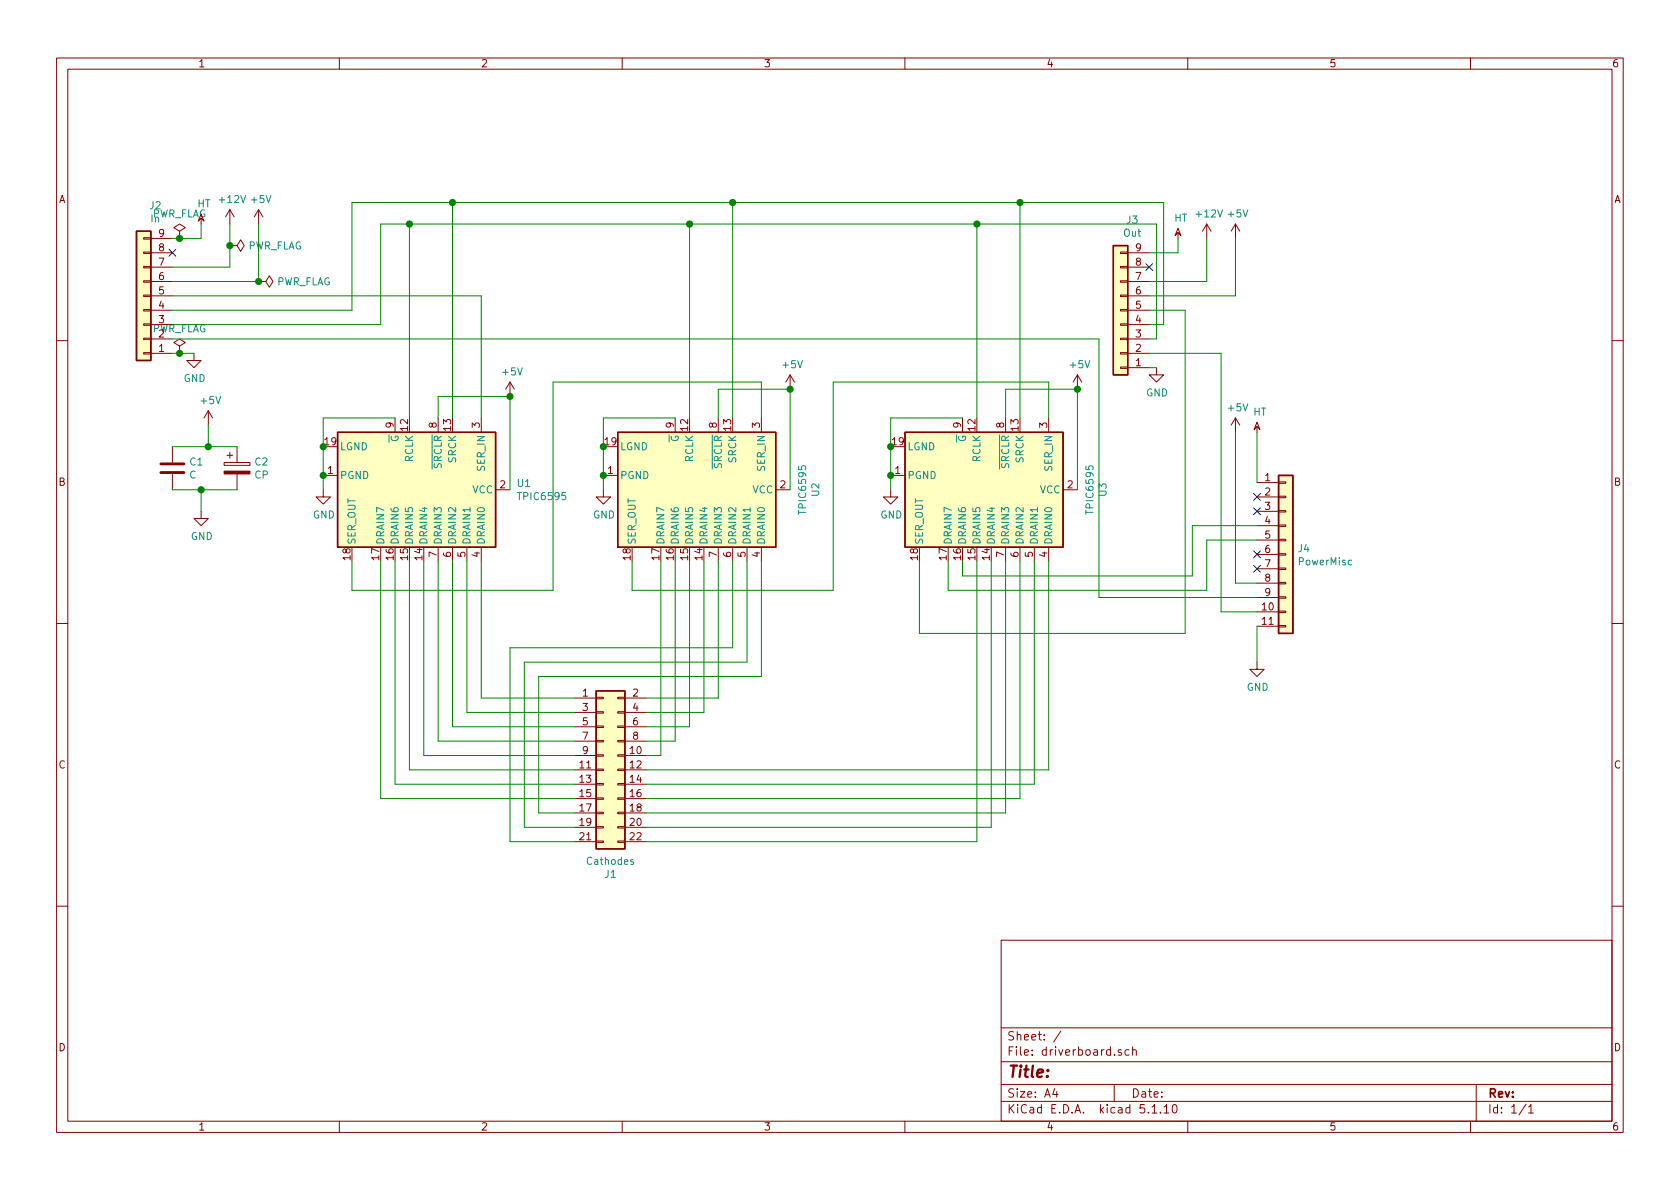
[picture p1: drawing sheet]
EESchema Schematic File Version 4
EELAYER 30 0
EELAYER END
$Descr A4 11693 8268
encoding utf-8
Sheet 1 1
Title ""
Date ""
Rev ""
Comp ""
Comment1 ""
Comment2 ""
Comment3 ""
Comment4 ""
$EndDescr
$Comp
L Connector_Generic:Conn_02x11_Odd_Even J1
U 1 1
P 4200 5350
F 0 "J1" H 4250 4625 50  0000 C CNN
F 1 "Cathodes" H 4250 4716 50  0000 C CNN
F 2 "Connector_PinSocket_2.54mm:PinSocket_2x11_P2.54mm_Vertical" H 4200 5350 50  0001 C CNN
F 3 "~" H 4200 5350 50  0001 C CNN
	1    4200 5350
	1    0    0    -1  
$EndComp
$Comp
L Connector_Generic:Conn_01x11 J4
U 1 1
P 8950 3850
F 0 "J4" H 9030 3892 50  0000 L CNN
F 1 "PowerMisc" H 9030 3801 50  0000 L CNN
F 2 "Connector_PinSocket_2.54mm:PinSocket_1x11_P2.54mm_Vertical" H 8950 3850 50  0001 C CNN
F 3 "~" H 8950 3850 50  0001 C CNN
	1    8950 3850
	1    0    0    -1  
$EndComp
$Comp
L power:GND #PWR013
U 1 1
P 8750 4600
F 0 "#PWR013" H 8750 4350 50  0001 C CNN
F 1 "GND" H 8755 4427 50  0000 C CNN
F 2 "" H 8750 4600 50  0001 C CNN
F 3 "" H 8750 4600 50  0001 C CNN
	1    8750 4600
	1    0    0    -1  
$EndComp
$Comp
L power:HT #PWR012
U 1 1
P 8750 3000
F 0 "#PWR012" H 8750 3120 50  0001 C CNN
F 1 "HT" H 8770 3143 50  0000 C CNN
F 2 "" H 8750 3000 50  0001 C CNN
F 3 "" H 8750 3000 50  0001 C CNN
	1    8750 3000
	1    0    0    -1  
$EndComp
$Comp
L power:+5V #PWR011
U 1 1
P 8600 3000
F 0 "#PWR011" H 8600 2850 50  0001 C CNN
F 1 "+5V" H 8615 3173 50  0000 C CNN
F 2 "" H 8600 3000 50  0001 C CNN
F 3 "" H 8600 3000 50  0001 C CNN
	1    8600 3000
	1    0    0    -1  
$EndComp
Wire Wire Line
	8750 4600 8750 4350
Wire Wire Line
	8750 3350 8750 3000
Wire Wire Line
	8750 4050 8600 4050
Wire Wire Line
	8600 4050 8600 3000
NoConn ~ 8750 3450
NoConn ~ 8750 3550
NoConn ~ 8750 3850
NoConn ~ 8750 3950
$Comp
L Connector_Generic:Conn_01x09 J3
U 1 1
P 7800 2150
F 0 "J3" H 7718 1525 50  0000 C CNN
F 1 "Out" H 7718 1616 50  0000 C CNN
F 2 "Connector_PinSocket_2.54mm:PinSocket_1x09_P2.54mm_Horizontal" H 7800 2150 50  0001 C CNN
F 3 "~" H 7800 2150 50  0001 C CNN
	1    7800 2150
	-1   0    0    1   
$EndComp
$Comp
L Connector_Generic:Conn_01x09 J2
U 1 1
P 1000 2050
F 0 "J2" H 918 1425 50  0000 C CNN
F 1 "In" H 918 1516 50  0000 C CNN
F 2 "Connector_PinHeader_2.54mm:PinHeader_1x09_P2.54mm_Horizontal" H 1000 2050 50  0001 C CNN
F 3 "~" H 1000 2050 50  0001 C CNN
	1    1000 2050
	-1   0    0    1   
$EndComp
$Comp
L power:HT #PWR02
U 1 1
P 1400 1550
F 0 "#PWR02" H 1400 1670 50  0001 C CNN
F 1 "HT" H 1420 1693 50  0000 C CNN
F 2 "" H 1400 1550 50  0001 C CNN
F 3 "" H 1400 1550 50  0001 C CNN
	1    1400 1550
	1    0    0    -1  
$EndComp
$Comp
L power:GND #PWR01
U 1 1
P 1350 2450
F 0 "#PWR01" H 1350 2200 50  0001 C CNN
F 1 "GND" H 1355 2277 50  0000 C CNN
F 2 "" H 1350 2450 50  0001 C CNN
F 3 "" H 1350 2450 50  0001 C CNN
	1    1350 2450
	1    0    0    -1  
$EndComp
$Comp
L power:+5V #PWR04
U 1 1
P 1800 1550
F 0 "#PWR04" H 1800 1400 50  0001 C CNN
F 1 "+5V" H 1815 1723 50  0000 C CNN
F 2 "" H 1800 1550 50  0001 C CNN
F 3 "" H 1800 1550 50  0001 C CNN
	1    1800 1550
	1    0    0    -1  
$EndComp
$Comp
L power:+12V #PWR03
U 1 1
P 1600 1550
F 0 "#PWR03" H 1600 1400 50  0001 C CNN
F 1 "+12V" H 1615 1723 50  0000 C CNN
F 2 "" H 1600 1550 50  0001 C CNN
F 3 "" H 1600 1550 50  0001 C CNN
	1    1600 1550
	1    0    0    -1  
$EndComp
Wire Wire Line
	1400 1550 1400 1650
Wire Wire Line
	1400 1650 1250 1650
Wire Wire Line
	1200 1850 1600 1850
Wire Wire Line
	1600 1850 1600 1700
Wire Wire Line
	1200 1950 1800 1950
Wire Wire Line
	1800 1950 1800 1550
Wire Wire Line
	1200 2450 1250 2450
Wire Wire Line
	8500 4250 8750 4250
$Comp
L power:HT #PWR07
U 1 1
P 8200 1650
F 0 "#PWR07" H 8200 1770 50  0001 C CNN
F 1 "HT" H 8220 1793 50  0000 C CNN
F 2 "" H 8200 1650 50  0001 C CNN
F 3 "" H 8200 1650 50  0001 C CNN
	1    8200 1650
	1    0    0    -1  
$EndComp
$Comp
L power:GND #PWR06
U 1 1
P 8050 2550
F 0 "#PWR06" H 8050 2300 50  0001 C CNN
F 1 "GND" H 8055 2377 50  0000 C CNN
F 2 "" H 8050 2550 50  0001 C CNN
F 3 "" H 8050 2550 50  0001 C CNN
	1    8050 2550
	1    0    0    -1  
$EndComp
$Comp
L power:+5V #PWR010
U 1 1
P 8600 1650
F 0 "#PWR010" H 8600 1500 50  0001 C CNN
F 1 "+5V" H 8615 1823 50  0000 C CNN
F 2 "" H 8600 1650 50  0001 C CNN
F 3 "" H 8600 1650 50  0001 C CNN
	1    8600 1650
	1    0    0    -1  
$EndComp
$Comp
L power:+12V #PWR09
U 1 1
P 8400 1650
F 0 "#PWR09" H 8400 1500 50  0001 C CNN
F 1 "+12V" H 8415 1823 50  0000 C CNN
F 2 "" H 8400 1650 50  0001 C CNN
F 3 "" H 8400 1650 50  0001 C CNN
	1    8400 1650
	1    0    0    -1  
$EndComp
Wire Wire Line
	8200 1650 8200 1750
Wire Wire Line
	8200 1750 8000 1750
Wire Wire Line
	8000 1950 8400 1950
Wire Wire Line
	8400 1950 8400 1650
Wire Wire Line
	8000 2050 8600 2050
Wire Wire Line
	8600 2050 8600 1650
Wire Wire Line
	8000 2550 8050 2550
NoConn ~ 8000 1850
NoConn ~ 1200 1750
Wire Wire Line
	8000 2150 8250 2150
Wire Wire Line
	8500 4250 8500 2450
Wire Wire Line
	8500 2450 8000 2450
$Comp
L power:PWR_FLAG #FLG04
U 1 1
P 1800 1950
F 0 "#FLG04" H 1800 2025 50  0001 C CNN
F 1 "PWR_FLAG" V 1800 2078 50  0000 L CNN
F 2 "" H 1800 1950 50  0001 C CNN
F 3 "~" H 1800 1950 50  0001 C CNN
	1    1800 1950
	0    1    1    0   
$EndComp
$Comp
L power:PWR_FLAG #FLG03
U 1 1
P 1600 1700
F 0 "#FLG03" H 1600 1775 50  0001 C CNN
F 1 "PWR_FLAG" V 1600 1828 50  0000 L CNN
F 2 "" H 1600 1700 50  0001 C CNN
F 3 "~" H 1600 1700 50  0001 C CNN
	1    1600 1700
	0    1    1    0   
$EndComp
$Comp
L power:PWR_FLAG #FLG01
U 1 1
P 1250 1650
F 0 "#FLG01" H 1250 1725 50  0001 C CNN
F 1 "PWR_FLAG" H 1250 1823 50  0000 C CNN
F 2 "" H 1250 1650 50  0001 C CNN
F 3 "~" H 1250 1650 50  0001 C CNN
	1    1250 1650
	1    0    0    -1  
$EndComp
Connection ~ 1250 1650
Wire Wire Line
	1250 1650 1200 1650
$Comp
L power:PWR_FLAG #FLG02
U 1 1
P 1250 2450
F 0 "#FLG02" H 1250 2525 50  0001 C CNN
F 1 "PWR_FLAG" H 1250 2623 50  0000 C CNN
F 2 "" H 1250 2450 50  0001 C CNN
F 3 "~" H 1250 2450 50  0001 C CNN
	1    1250 2450
	1    0    0    -1  
$EndComp
Connection ~ 1250 2450
Wire Wire Line
	1250 2450 1350 2450
Connection ~ 1600 1700
Wire Wire Line
	1600 1700 1600 1550
Connection ~ 1800 1950
$Comp
L Interface_Expansion:TPIC6595 U1
U 1 1
P 2950 3400
F 0 "U1" V 2904 4044 50  0000 L CNN
F 1 "TPIC6595" V 2995 4044 50  0000 L CNN
F 2 "Package_SO:SOIC-20W_7.5x12.8mm_P1.27mm" H 3600 2750 50  0001 C CNN
F 3 "http://www.ti.com/lit/ds/symlink/tpic6595.pdf" H 2950 3350 50  0001 C CNN
	1    2950 3400
	0    1    1    0   
$EndComp
$Comp
L Interface_Expansion:TPIC6595 U2
U 1 1
P 4900 3400
F 0 "U2" H 4900 4181 50  0000 C CNN
F 1 "TPIC6595" H 4900 4090 50  0000 C CNN
F 2 "Package_SO:SOIC-20W_7.5x12.8mm_P1.27mm" H 5550 2750 50  0001 C CNN
F 3 "http://www.ti.com/lit/ds/symlink/tpic6595.pdf" H 4900 3350 50  0001 C CNN
	1    4900 3400
	0    1    1    0   
$EndComp
$Comp
L Interface_Expansion:TPIC6595 U3
U 1 1
P 6900 3400
F 0 "U3" H 6900 4181 50  0000 C CNN
F 1 "TPIC6595" H 6900 4090 50  0000 C CNN
F 2 "Package_SO:SOIC-20W_7.5x12.8mm_P1.27mm" H 7550 2750 50  0001 C CNN
F 3 "http://www.ti.com/lit/ds/symlink/tpic6595.pdf" H 6900 3350 50  0001 C CNN
	1    6900 3400
	0    1    1    0   
$EndComp
Wire Wire Line
	3350 2050 3350 2900
Wire Wire Line
	1200 2050 3350 2050
Wire Wire Line
	2450 3900 2450 4100
Wire Wire Line
	2450 4100 3850 4100
Wire Wire Line
	3850 4100 3850 2650
Wire Wire Line
	4000 4850 3350 4850
Wire Wire Line
	3350 4850 3350 3900
Wire Wire Line
	4000 4950 3250 4950
Wire Wire Line
	3250 4950 3250 3900
Wire Wire Line
	4000 5050 3150 5050
Wire Wire Line
	3150 5050 3150 3900
Wire Wire Line
	4000 5150 3050 5150
Wire Wire Line
	3050 5150 3050 3900
Wire Wire Line
	4000 5250 2950 5250
Wire Wire Line
	2950 5250 2950 3900
Wire Wire Line
	4000 5350 2850 5350
Wire Wire Line
	2850 5350 2850 3900
Wire Wire Line
	4000 5450 2750 5450
Wire Wire Line
	2750 5450 2750 3900
Wire Wire Line
	4000 5550 2650 5550
Wire Wire Line
	2650 5550 2650 3900
Wire Wire Line
	4000 5650 3750 5650
Wire Wire Line
	3750 5650 3750 4700
Wire Wire Line
	3650 4600 3650 5750
Wire Wire Line
	3650 5750 4000 5750
Wire Wire Line
	4000 5850 3550 5850
Wire Wire Line
	3550 5850 3550 4500
Wire Wire Line
	3750 4700 5300 4700
Wire Wire Line
	5300 4700 5300 3900
Wire Wire Line
	3650 4600 5200 4600
Wire Wire Line
	5200 4600 5200 3900
Wire Wire Line
	3550 4500 5100 4500
Wire Wire Line
	5100 4500 5100 3900
Wire Wire Line
	5000 3900 5000 4850
Wire Wire Line
	5000 4850 4500 4850
Wire Wire Line
	4900 3900 4900 4950
Wire Wire Line
	4900 4950 4500 4950
Wire Wire Line
	4800 3900 4800 5050
Wire Wire Line
	4800 5050 4500 5050
Wire Wire Line
	4700 3900 4700 5150
Wire Wire Line
	4500 5150 4700 5150
Wire Wire Line
	4600 3900 4600 5250
Wire Wire Line
	4600 5250 4500 5250
Wire Wire Line
	8300 4000 8300 3650
Wire Wire Line
	8300 3650 8750 3650
Wire Wire Line
	8750 3750 8400 3750
Wire Wire Line
	8400 3750 8400 4100
Wire Wire Line
	5300 2900 5300 2650
Wire Wire Line
	5300 2650 3850 2650
Wire Wire Line
	7300 5350 7300 3900
Wire Wire Line
	4500 5350 7300 5350
Wire Wire Line
	7200 3900 7200 5450
Wire Wire Line
	4500 5450 7200 5450
Wire Wire Line
	7100 3900 7100 5550
Wire Wire Line
	4500 5550 7100 5550
Wire Wire Line
	7000 3900 7000 5650
Wire Wire Line
	4500 5650 7000 5650
Wire Wire Line
	6900 3900 6900 5750
Wire Wire Line
	4500 5750 6900 5750
Wire Wire Line
	6800 3900 6800 5850
Wire Wire Line
	4500 5850 6800 5850
Wire Wire Line
	6700 3900 6700 4000
Wire Wire Line
	6700 4000 8300 4000
Wire Wire Line
	8400 4100 6600 4100
Wire Wire Line
	6600 4100 6600 3900
Wire Wire Line
	7300 2900 7300 2650
Wire Wire Line
	7300 2650 5800 2650
Wire Wire Line
	5800 2650 5800 4100
Wire Wire Line
	5800 4100 4400 4100
Wire Wire Line
	4400 4100 4400 3900
Wire Wire Line
	6400 3900 6400 4400
Wire Wire Line
	6400 4400 8250 4400
Wire Wire Line
	8250 2150 8250 4400
Wire Wire Line
	8000 2250 8100 2250
Wire Wire Line
	8100 2250 8100 1400
Wire Wire Line
	2450 1400 2450 2150
Wire Wire Line
	1200 2150 2450 2150
Wire Wire Line
	2450 1400 3150 1400
Wire Wire Line
	7100 2900 7100 1400
Connection ~ 7100 1400
Wire Wire Line
	7100 1400 8100 1400
Wire Wire Line
	5100 2900 5100 1400
Connection ~ 5100 1400
Wire Wire Line
	5100 1400 7100 1400
Wire Wire Line
	3150 2900 3150 1400
Connection ~ 3150 1400
Wire Wire Line
	3150 1400 5100 1400
Wire Wire Line
	2650 2250 2650 1550
Wire Wire Line
	8050 1550 8050 2350
Wire Wire Line
	8050 2350 8000 2350
Wire Wire Line
	1200 2250 2650 2250
Wire Wire Line
	6800 2900 6800 1550
Connection ~ 6800 1550
Wire Wire Line
	6800 1550 8050 1550
Wire Wire Line
	4800 2900 4800 1550
Wire Wire Line
	2650 1550 2850 1550
Connection ~ 4800 1550
Wire Wire Line
	4800 1550 6800 1550
Wire Wire Line
	2850 1550 2850 2900
Connection ~ 2850 1550
Wire Wire Line
	2850 1550 4800 1550
$Comp
L power:GND #PWR0101
U 1 1
P 2250 3400
F 0 "#PWR0101" H 2250 3150 50  0001 C CNN
F 1 "GND" H 2255 3227 50  0000 C CNN
F 2 "" H 2250 3400 50  0001 C CNN
F 3 "" H 2250 3400 50  0001 C CNN
	1    2250 3400
	1    0    0    -1  
$EndComp
$Comp
L power:GND #PWR0102
U 1 1
P 4200 3400
F 0 "#PWR0102" H 4200 3150 50  0001 C CNN
F 1 "GND" H 4205 3227 50  0000 C CNN
F 2 "" H 4200 3400 50  0001 C CNN
F 3 "" H 4200 3400 50  0001 C CNN
	1    4200 3400
	1    0    0    -1  
$EndComp
$Comp
L power:GND #PWR0103
U 1 1
P 6200 3400
F 0 "#PWR0103" H 6200 3150 50  0001 C CNN
F 1 "GND" H 6205 3227 50  0000 C CNN
F 2 "" H 6200 3400 50  0001 C CNN
F 3 "" H 6200 3400 50  0001 C CNN
	1    6200 3400
	1    0    0    -1  
$EndComp
Wire Wire Line
	6200 3400 6200 3300
Wire Wire Line
	6200 3100 6200 3300
Connection ~ 6200 3300
Wire Wire Line
	4200 3400 4200 3300
Wire Wire Line
	4200 3100 4200 3300
Connection ~ 4200 3300
Wire Wire Line
	2250 3400 2250 3300
Wire Wire Line
	2250 3300 2250 3100
Connection ~ 2250 3300
Wire Wire Line
	6700 2900 6200 2900
Wire Wire Line
	6200 2900 6200 3100
Connection ~ 6200 3100
Wire Wire Line
	4700 2900 4200 2900
Wire Wire Line
	4200 2900 4200 3100
Connection ~ 4200 3100
Wire Wire Line
	2750 2900 2250 2900
Wire Wire Line
	2250 2900 2250 3100
Connection ~ 2250 3100
Wire Wire Line
	3050 2900 3050 2750
Wire Wire Line
	3050 2750 3550 2750
Wire Wire Line
	3550 2750 3550 3400
Wire Wire Line
	5500 3400 5500 2700
Wire Wire Line
	5500 2700 5000 2700
Wire Wire Line
	5000 2700 5000 2900
Wire Wire Line
	7500 3400 7500 2700
Wire Wire Line
	7500 2700 7000 2700
Wire Wire Line
	7000 2700 7000 2900
$Comp
L power:+5V #PWR0104
U 1 1
P 7500 2700
F 0 "#PWR0104" H 7500 2550 50  0001 C CNN
F 1 "+5V" H 7515 2873 50  0000 C CNN
F 2 "" H 7500 2700 50  0001 C CNN
F 3 "" H 7500 2700 50  0001 C CNN
	1    7500 2700
	1    0    0    -1  
$EndComp
Connection ~ 7500 2700
$Comp
L power:+5V #PWR0105
U 1 1
P 5500 2700
F 0 "#PWR0105" H 5500 2550 50  0001 C CNN
F 1 "+5V" H 5515 2873 50  0000 C CNN
F 2 "" H 5500 2700 50  0001 C CNN
F 3 "" H 5500 2700 50  0001 C CNN
	1    5500 2700
	1    0    0    -1  
$EndComp
Connection ~ 5500 2700
$Comp
L power:+5V #PWR0106
U 1 1
P 3550 2750
F 0 "#PWR0106" H 3550 2600 50  0001 C CNN
F 1 "+5V" H 3565 2923 50  0000 C CNN
F 2 "" H 3550 2750 50  0001 C CNN
F 3 "" H 3550 2750 50  0001 C CNN
	1    3550 2750
	1    0    0    -1  
$EndComp
Connection ~ 3550 2750
Wire Wire Line
	7650 2350 7650 4150
Wire Wire Line
	7650 4150 8750 4150
Wire Wire Line
	1200 2350 7650 2350
$Comp
L Device:C C1
U 1 1
P 1200 3250
F 0 "C1" H 1315 3296 50  0000 L CNN
F 1 "C" H 1315 3205 50  0000 L CNN
F 2 "Capacitor_SMD:C_0805_2012Metric_Pad1.18x1.45mm_HandSolder" H 1238 3100 50  0001 C CNN
F 3 "~" H 1200 3250 50  0001 C CNN
	1    1200 3250
	1    0    0    -1  
$EndComp
$Comp
L Device:CP C2
U 1 1
P 1650 3250
F 0 "C2" H 1768 3296 50  0000 L CNN
F 1 "CP" H 1768 3205 50  0000 L CNN
F 2 "Capacitor_SMD:C_0805_2012Metric_Pad1.18x1.45mm_HandSolder" H 1688 3100 50  0001 C CNN
F 3 "~" H 1650 3250 50  0001 C CNN
	1    1650 3250
	1    0    0    -1  
$EndComp
$Comp
L power:GND #PWR0107
U 1 1
P 1400 3550
F 0 "#PWR0107" H 1400 3300 50  0001 C CNN
F 1 "GND" H 1405 3377 50  0000 C CNN
F 2 "" H 1400 3550 50  0001 C CNN
F 3 "" H 1400 3550 50  0001 C CNN
	1    1400 3550
	1    0    0    -1  
$EndComp
$Comp
L power:+5V #PWR0108
U 1 1
P 1450 2950
F 0 "#PWR0108" H 1450 2800 50  0001 C CNN
F 1 "+5V" H 1465 3123 50  0000 C CNN
F 2 "" H 1450 2950 50  0001 C CNN
F 3 "" H 1450 2950 50  0001 C CNN
	1    1450 2950
	1    0    0    -1  
$EndComp
Wire Wire Line
	1200 3100 1450 3100
Wire Wire Line
	1450 3100 1450 2950
Wire Wire Line
	1650 3100 1450 3100
Connection ~ 1450 3100
Wire Wire Line
	1200 3400 1400 3400
Connection ~ 1400 3400
Wire Wire Line
	1400 3400 1650 3400
Wire Wire Line
	1400 3400 1400 3550
$EndSCHEMATC
